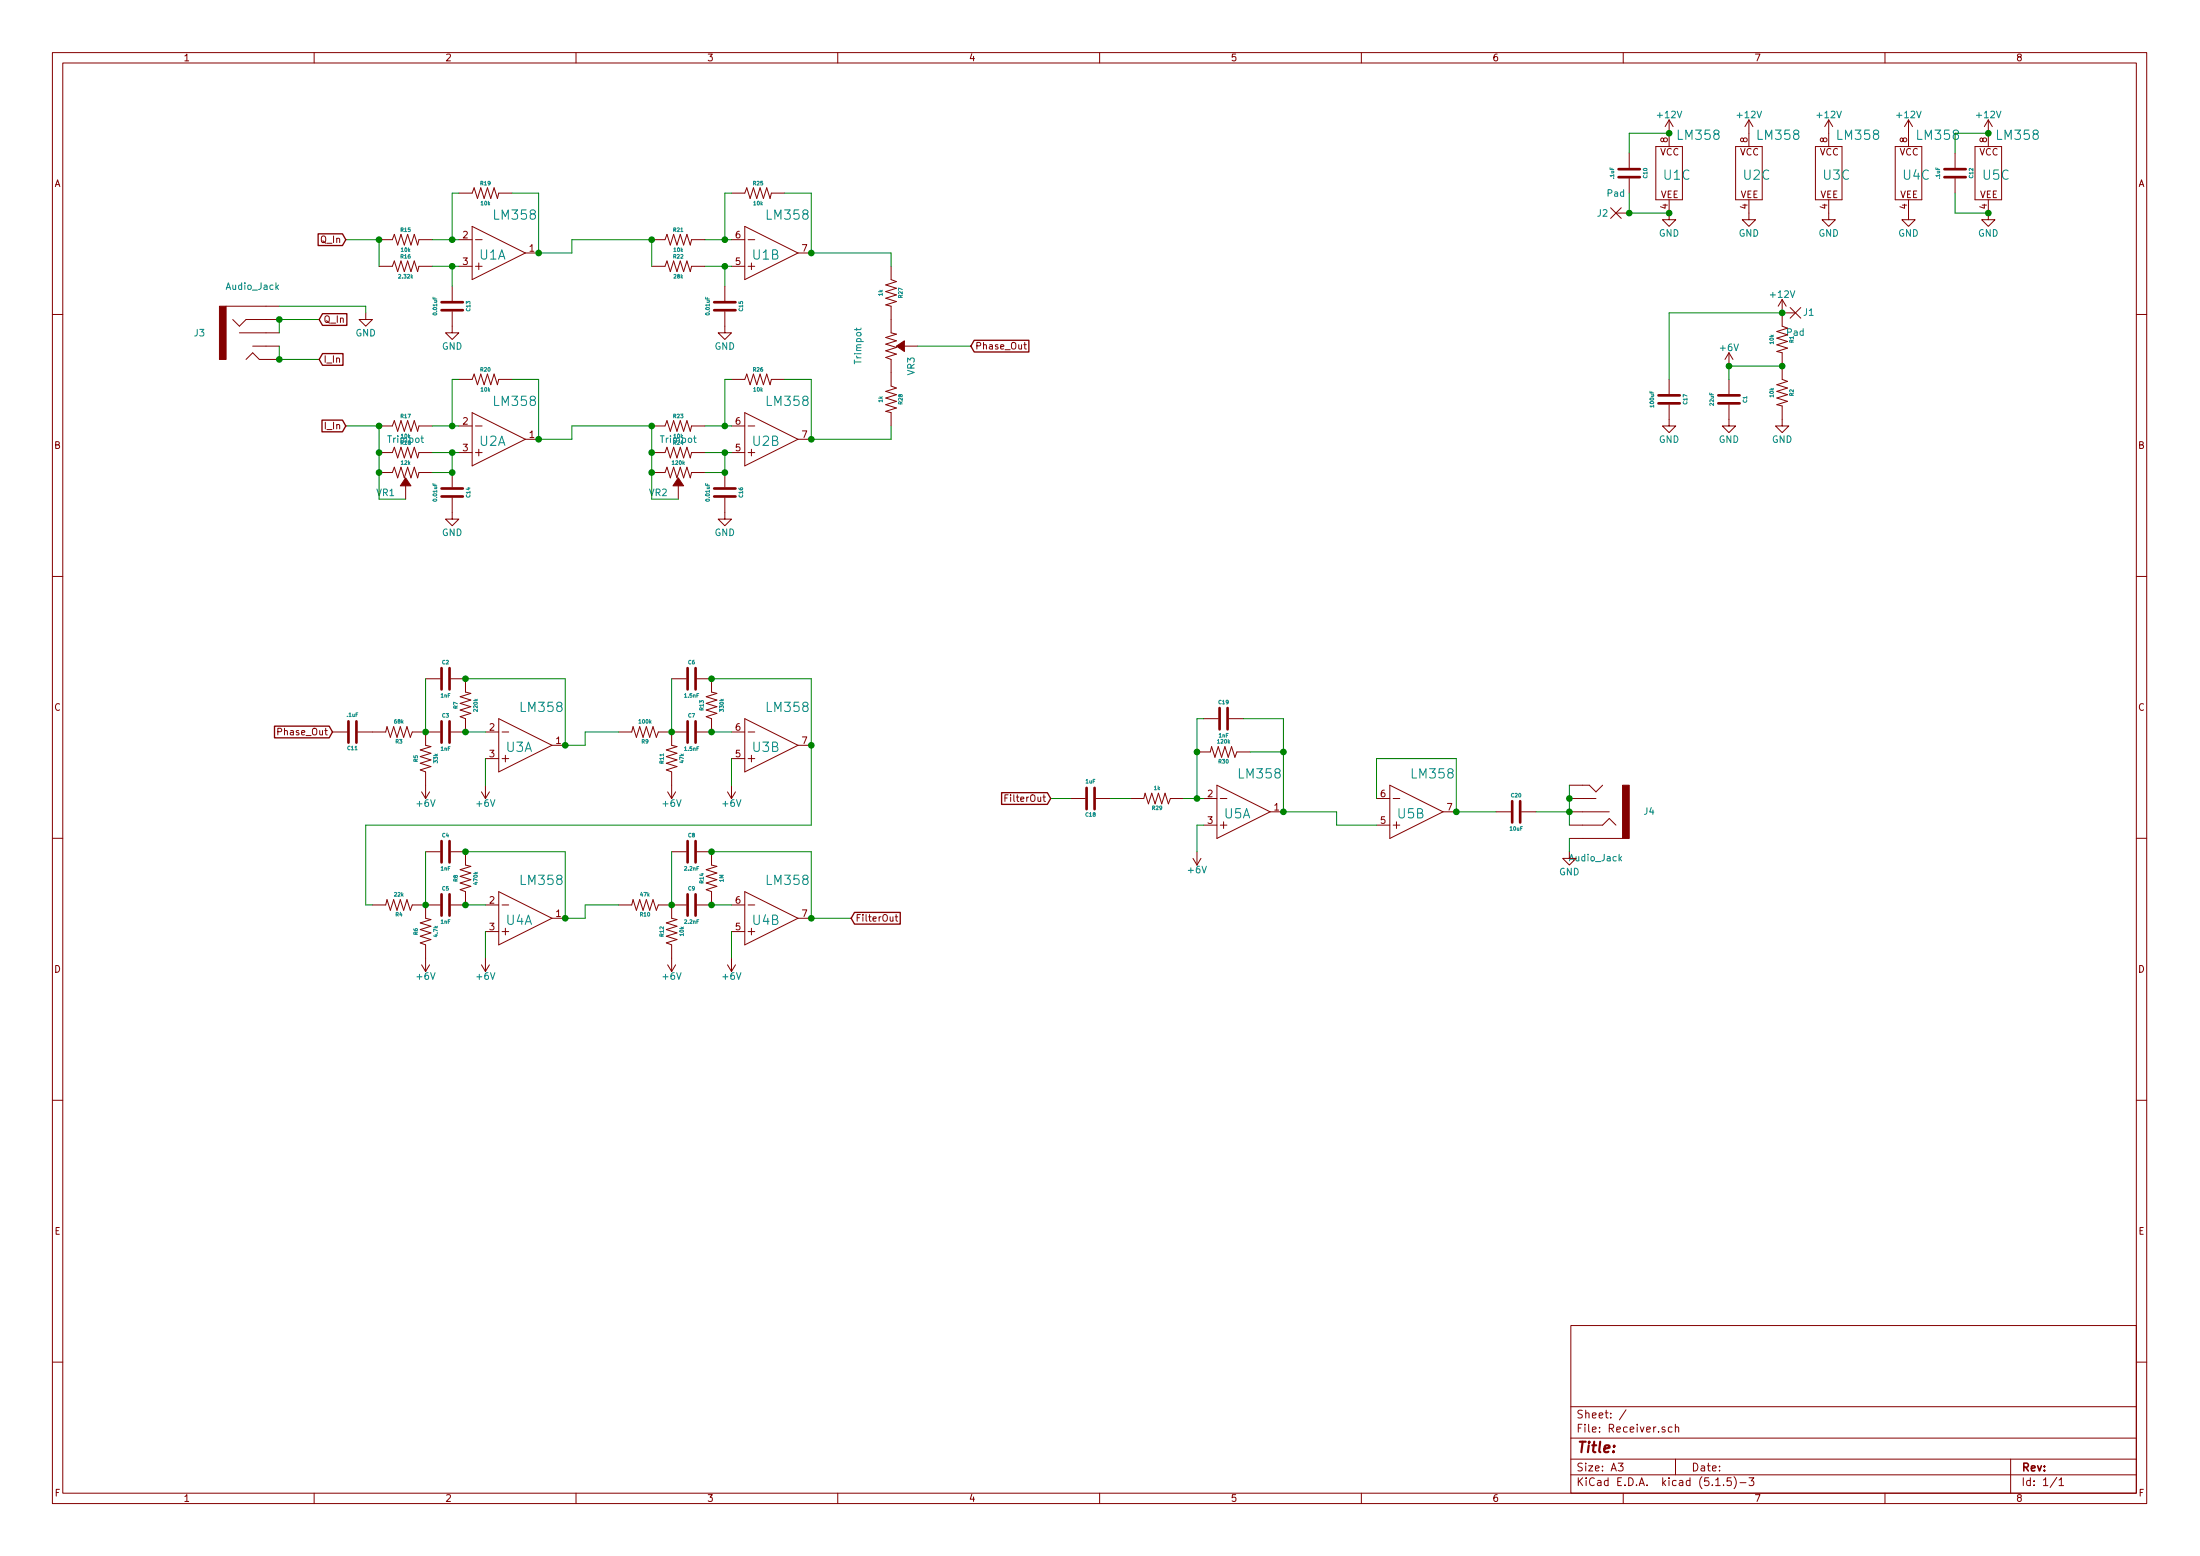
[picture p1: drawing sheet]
EESchema Schematic File Version 4
EELAYER 30 0
EELAYER END
$Descr A3 16535 11693
encoding utf-8
Sheet 1 1
Title ""
Date ""
Rev ""
Comp ""
Comment1 ""
Comment2 ""
Comment3 ""
Comment4 ""
$EndDescr
$Comp
L Xenir:Resistor R1
U 1 1
P 13400 2550
F 0 "R1" H 13400 2625 28  0000 C CNN
F 1 "10k" H 13400 2475 28  0000 C CNN
F 2 "Xenir:Resistor 0805" H 13400 2450 50  0001 C CNN
F 3 "" H 13400 2450 50  0001 C CNN
	1    13400 2550
	0    1    1    0   
$EndComp
$Comp
L Xenir:Resistor R2
U 1 1
P 13400 2950
F 0 "R2" H 13400 3025 28  0000 C CNN
F 1 "10k" H 13400 2875 28  0000 C CNN
F 2 "Xenir:Resistor 0805" H 13400 2850 50  0001 C CNN
F 3 "" H 13400 2850 50  0001 C CNN
	1    13400 2950
	0    1    1    0   
$EndComp
$Comp
L power:+12V #PWR0101
U 1 1
P 13400 2350
F 0 "#PWR0101" H 13400 2200 50  0001 C CNN
F 1 "+12V" H 13400 2490 50  0000 C CNN
F 2 "" H 13400 2350 50  0001 C CNN
F 3 "" H 13400 2350 50  0001 C CNN
	1    13400 2350
	1    0    0    -1  
$EndComp
$Comp
L power:GND #PWR0102
U 1 1
P 13400 3150
F 0 "#PWR0102" H 13400 2900 50  0001 C CNN
F 1 "GND" H 13400 3000 50  0000 C CNN
F 2 "" H 13400 3150 50  0001 C CNN
F 3 "" H 13400 3150 50  0001 C CNN
	1    13400 3150
	1    0    0    -1  
$EndComp
$Comp
L Xenir:Capacitor C1
U 1 1
P 13000 3000
F 0 "C1" H 13000 3125 28  0000 C CNN
F 1 "22uF" H 13000 2875 28  0000 C CNN
F 2 "Capacitors:CPOL-RADIAL-2.5MM-5MM" H 13000 2850 50  0001 C CNN
F 3 "" H 13000 2850 50  0001 C CNN
	1    13000 3000
	0    1    1    0   
$EndComp
$Comp
L power:GND #PWR0103
U 1 1
P 13000 3150
F 0 "#PWR0103" H 13000 2900 50  0001 C CNN
F 1 "GND" H 13000 3000 50  0000 C CNN
F 2 "" H 13000 3150 50  0001 C CNN
F 3 "" H 13000 3150 50  0001 C CNN
	1    13000 3150
	1    0    0    -1  
$EndComp
Wire Wire Line
	13400 2750 13000 2750
Wire Wire Line
	13000 2750 13000 2850
Connection ~ 13400 2750
$Comp
L power:+6V #PWR0104
U 1 1
P 13000 2750
F 0 "#PWR0104" H 13000 2600 50  0001 C CNN
F 1 "+6V" H 13000 2890 50  0000 C CNN
F 2 "" H 13000 2750 50  0001 C CNN
F 3 "" H 13000 2750 50  0001 C CNN
	1    13000 2750
	1    0    0    -1  
$EndComp
Connection ~ 13000 2750
$Comp
L Xenir:LM358 U3
U 1 1
P 3950 5600
F 0 "U3" H 3800 5550 70  0000 L BNN
F 1 "LM358" H 3900 5850 70  0000 L BNN
F 2 "Xenir:SO08" H 3900 5550 50  0001 C CNN
F 3 "" H 3900 5550 50  0001 C CNN
	1    3950 5600
	1    0    0    -1  
$EndComp
$Comp
L Xenir:LM358 U1
U 3 1
P 12650 1300
F 0 "U1" H 12500 1250 70  0000 L BNN
F 1 "LM358" H 12600 1550 70  0000 L BNN
F 2 "Xenir:SO08" H 12600 1250 50  0001 C CNN
F 3 "" H 12600 1250 50  0001 C CNN
	3    12650 1300
	1    0    0    -1  
$EndComp
$Comp
L power:+12V #PWR0105
U 1 1
P 12550 1000
F 0 "#PWR0105" H 12550 850 50  0001 C CNN
F 1 "+12V" H 12550 1140 50  0000 C CNN
F 2 "" H 12550 1000 50  0001 C CNN
F 3 "" H 12550 1000 50  0001 C CNN
	1    12550 1000
	1    0    0    -1  
$EndComp
$Comp
L power:GND #PWR0106
U 1 1
P 12550 1600
F 0 "#PWR0106" H 12550 1350 50  0001 C CNN
F 1 "GND" H 12550 1450 50  0000 C CNN
F 2 "" H 12550 1600 50  0001 C CNN
F 3 "" H 12550 1600 50  0001 C CNN
	1    12550 1600
	1    0    0    -1  
$EndComp
$Comp
L Xenir:LM358 U4
U 1 1
P 3950 6900
F 0 "U4" H 3800 6850 70  0000 L BNN
F 1 "LM358" H 3900 7150 70  0000 L BNN
F 2 "Xenir:SO08" H 3900 6850 50  0001 C CNN
F 3 "" H 3900 6850 50  0001 C CNN
	1    3950 6900
	1    0    0    -1  
$EndComp
$Comp
L Xenir:LM358 U2
U 3 1
P 13250 1300
F 0 "U2" H 13100 1250 70  0000 L BNN
F 1 "LM358" H 13200 1550 70  0000 L BNN
F 2 "Xenir:SO08" H 13200 1250 50  0001 C CNN
F 3 "" H 13200 1250 50  0001 C CNN
	3    13250 1300
	1    0    0    -1  
$EndComp
$Comp
L power:+12V #PWR0107
U 1 1
P 13150 1000
F 0 "#PWR0107" H 13150 850 50  0001 C CNN
F 1 "+12V" H 13150 1140 50  0000 C CNN
F 2 "" H 13150 1000 50  0001 C CNN
F 3 "" H 13150 1000 50  0001 C CNN
	1    13150 1000
	1    0    0    -1  
$EndComp
$Comp
L power:GND #PWR0108
U 1 1
P 13150 1600
F 0 "#PWR0108" H 13150 1350 50  0001 C CNN
F 1 "GND" H 13150 1450 50  0000 C CNN
F 2 "" H 13150 1600 50  0001 C CNN
F 3 "" H 13150 1600 50  0001 C CNN
	1    13150 1600
	1    0    0    -1  
$EndComp
$Comp
L Xenir:LM358 U3
U 2 1
P 5800 5600
F 0 "U3" H 5650 5550 70  0000 L BNN
F 1 "LM358" H 5750 5850 70  0000 L BNN
F 2 "Xenir:SO08" H 5750 5550 50  0001 C CNN
F 3 "" H 5750 5550 50  0001 C CNN
	2    5800 5600
	1    0    0    -1  
$EndComp
$Comp
L Xenir:LM358 U4
U 2 1
P 5800 6900
F 0 "U4" H 5650 6850 70  0000 L BNN
F 1 "LM358" H 5750 7150 70  0000 L BNN
F 2 "Xenir:SO08" H 5750 6850 50  0001 C CNN
F 3 "" H 5750 6850 50  0001 C CNN
	2    5800 6900
	1    0    0    -1  
$EndComp
$Comp
L Xenir:Resistor R4
U 1 1
P 3000 6800
F 0 "R4" H 3000 6875 28  0000 C CNN
F 1 "22k" H 3000 6725 28  0000 C CNN
F 2 "Xenir:Resistor 0805" H 3000 6700 50  0001 C CNN
F 3 "" H 3000 6700 50  0001 C CNN
	1    3000 6800
	-1   0    0    1   
$EndComp
$Comp
L Xenir:Capacitor C5
U 1 1
P 3350 6800
F 0 "C5" H 3350 6925 28  0000 C CNN
F 1 "1nF" H 3350 6675 28  0000 C CNN
F 2 "Xenir:Capacitor 0805" H 3350 6650 50  0001 C CNN
F 3 "" H 3350 6650 50  0001 C CNN
	1    3350 6800
	1    0    0    -1  
$EndComp
$Comp
L Xenir:Capacitor C4
U 1 1
P 3350 6400
F 0 "C4" H 3350 6525 28  0000 C CNN
F 1 "1nF" H 3350 6275 28  0000 C CNN
F 2 "Xenir:Capacitor 0805" H 3350 6250 50  0001 C CNN
F 3 "" H 3350 6250 50  0001 C CNN
	1    3350 6400
	1    0    0    -1  
$EndComp
$Comp
L Xenir:Resistor R8
U 1 1
P 3500 6600
F 0 "R8" H 3500 6675 28  0000 C CNN
F 1 "470k" H 3500 6525 28  0000 C CNN
F 2 "Xenir:Resistor 0805" H 3500 6500 50  0001 C CNN
F 3 "" H 3500 6500 50  0001 C CNN
	1    3500 6600
	0    -1   -1   0   
$EndComp
Wire Wire Line
	3200 6400 3200 6800
Connection ~ 3200 6800
$Comp
L Xenir:Resistor R6
U 1 1
P 3200 7000
F 0 "R6" H 3200 7075 28  0000 C CNN
F 1 "4.7k" H 3200 6925 28  0000 C CNN
F 2 "Xenir:Resistor 0805" H 3200 6900 50  0001 C CNN
F 3 "" H 3200 6900 50  0001 C CNN
	1    3200 7000
	0    -1   -1   0   
$EndComp
$Comp
L power:+6V #PWR0109
U 1 1
P 3200 7200
F 0 "#PWR0109" H 3200 7050 50  0001 C CNN
F 1 "+6V" H 3200 7340 50  0000 C CNN
F 2 "" H 3200 7200 50  0001 C CNN
F 3 "" H 3200 7200 50  0001 C CNN
	1    3200 7200
	-1   0    0    1   
$EndComp
$Comp
L Xenir:Resistor R3
U 1 1
P 3000 5500
F 0 "R3" H 3000 5575 28  0000 C CNN
F 1 "68k" H 3000 5425 28  0000 C CNN
F 2 "Xenir:Resistor 0805" H 3000 5400 50  0001 C CNN
F 3 "" H 3000 5400 50  0001 C CNN
	1    3000 5500
	-1   0    0    1   
$EndComp
$Comp
L Xenir:Capacitor C3
U 1 1
P 3350 5500
F 0 "C3" H 3350 5625 28  0000 C CNN
F 1 "1nF" H 3350 5375 28  0000 C CNN
F 2 "Xenir:Capacitor 0805" H 3350 5350 50  0001 C CNN
F 3 "" H 3350 5350 50  0001 C CNN
	1    3350 5500
	1    0    0    -1  
$EndComp
$Comp
L Xenir:Capacitor C2
U 1 1
P 3350 5100
F 0 "C2" H 3350 5225 28  0000 C CNN
F 1 "1nF" H 3350 4975 28  0000 C CNN
F 2 "Xenir:Capacitor 0805" H 3350 4950 50  0001 C CNN
F 3 "" H 3350 4950 50  0001 C CNN
	1    3350 5100
	1    0    0    -1  
$EndComp
$Comp
L Xenir:Resistor R7
U 1 1
P 3500 5300
F 0 "R7" H 3500 5375 28  0000 C CNN
F 1 "220k" H 3500 5225 28  0000 C CNN
F 2 "Xenir:Resistor 0805" H 3500 5200 50  0001 C CNN
F 3 "" H 3500 5200 50  0001 C CNN
	1    3500 5300
	0    -1   -1   0   
$EndComp
Wire Wire Line
	3200 5100 3200 5500
Connection ~ 3200 5500
$Comp
L Xenir:Resistor R5
U 1 1
P 3200 5700
F 0 "R5" H 3200 5775 28  0000 C CNN
F 1 "33k" H 3200 5625 28  0000 C CNN
F 2 "Xenir:Resistor 0805" H 3200 5600 50  0001 C CNN
F 3 "" H 3200 5600 50  0001 C CNN
	1    3200 5700
	0    -1   -1   0   
$EndComp
$Comp
L power:+6V #PWR0110
U 1 1
P 3200 5900
F 0 "#PWR0110" H 3200 5750 50  0001 C CNN
F 1 "+6V" H 3200 6040 50  0000 C CNN
F 2 "" H 3200 5900 50  0001 C CNN
F 3 "" H 3200 5900 50  0001 C CNN
	1    3200 5900
	-1   0    0    1   
$EndComp
$Comp
L Xenir:Resistor R9
U 1 1
P 4850 5500
F 0 "R9" H 4850 5575 28  0000 C CNN
F 1 "100k" H 4850 5425 28  0000 C CNN
F 2 "Xenir:Resistor 0805" H 4850 5400 50  0001 C CNN
F 3 "" H 4850 5400 50  0001 C CNN
	1    4850 5500
	-1   0    0    1   
$EndComp
$Comp
L Xenir:Capacitor C7
U 1 1
P 5200 5500
F 0 "C7" H 5200 5625 28  0000 C CNN
F 1 "1.5nF" H 5200 5375 28  0000 C CNN
F 2 "Xenir:Capacitor 1206" H 5200 5350 50  0001 C CNN
F 3 "" H 5200 5350 50  0001 C CNN
	1    5200 5500
	1    0    0    -1  
$EndComp
$Comp
L Xenir:Capacitor C6
U 1 1
P 5200 5100
F 0 "C6" H 5200 5225 28  0000 C CNN
F 1 "1.5nF" H 5200 4975 28  0000 C CNN
F 2 "Xenir:Capacitor 1206" H 5200 4950 50  0001 C CNN
F 3 "" H 5200 4950 50  0001 C CNN
	1    5200 5100
	1    0    0    -1  
$EndComp
$Comp
L Xenir:Resistor R13
U 1 1
P 5350 5300
F 0 "R13" H 5350 5375 28  0000 C CNN
F 1 "330k" H 5350 5225 28  0000 C CNN
F 2 "Xenir:Resistor 0805" H 5350 5200 50  0001 C CNN
F 3 "" H 5350 5200 50  0001 C CNN
	1    5350 5300
	0    -1   -1   0   
$EndComp
Wire Wire Line
	5050 5100 5050 5500
Connection ~ 5050 5500
$Comp
L Xenir:Resistor R11
U 1 1
P 5050 5700
F 0 "R11" H 5050 5775 28  0000 C CNN
F 1 "47k" H 5050 5625 28  0000 C CNN
F 2 "Xenir:Resistor 0805" H 5050 5600 50  0001 C CNN
F 3 "" H 5050 5600 50  0001 C CNN
	1    5050 5700
	0    -1   -1   0   
$EndComp
$Comp
L power:+6V #PWR0111
U 1 1
P 5050 5900
F 0 "#PWR0111" H 5050 5750 50  0001 C CNN
F 1 "+6V" H 5050 6040 50  0000 C CNN
F 2 "" H 5050 5900 50  0001 C CNN
F 3 "" H 5050 5900 50  0001 C CNN
	1    5050 5900
	-1   0    0    1   
$EndComp
$Comp
L Xenir:Resistor R10
U 1 1
P 4850 6800
F 0 "R10" H 4850 6875 28  0000 C CNN
F 1 "47k" H 4850 6725 28  0000 C CNN
F 2 "Xenir:Resistor 0805" H 4850 6700 50  0001 C CNN
F 3 "" H 4850 6700 50  0001 C CNN
	1    4850 6800
	-1   0    0    1   
$EndComp
$Comp
L Xenir:Capacitor C9
U 1 1
P 5200 6800
F 0 "C9" H 5200 6925 28  0000 C CNN
F 1 "2.2nF" H 5200 6675 28  0000 C CNN
F 2 "Xenir:Capacitor 1206" H 5200 6650 50  0001 C CNN
F 3 "" H 5200 6650 50  0001 C CNN
	1    5200 6800
	1    0    0    -1  
$EndComp
$Comp
L Xenir:Capacitor C8
U 1 1
P 5200 6400
F 0 "C8" H 5200 6525 28  0000 C CNN
F 1 "2.2nF" H 5200 6275 28  0000 C CNN
F 2 "Xenir:Capacitor 1206" H 5200 6250 50  0001 C CNN
F 3 "" H 5200 6250 50  0001 C CNN
	1    5200 6400
	1    0    0    -1  
$EndComp
$Comp
L Xenir:Resistor R14
U 1 1
P 5350 6600
F 0 "R14" H 5350 6675 28  0000 C CNN
F 1 "1M" H 5350 6525 28  0000 C CNN
F 2 "Xenir:Resistor 0805" H 5350 6500 50  0001 C CNN
F 3 "" H 5350 6500 50  0001 C CNN
	1    5350 6600
	0    -1   -1   0   
$EndComp
Wire Wire Line
	5050 6400 5050 6800
Connection ~ 5050 6800
$Comp
L Xenir:Resistor R12
U 1 1
P 5050 7000
F 0 "R12" H 5050 7075 28  0000 C CNN
F 1 "10k" H 5050 6925 28  0000 C CNN
F 2 "Xenir:Resistor 0805" H 5050 6900 50  0001 C CNN
F 3 "" H 5050 6900 50  0001 C CNN
	1    5050 7000
	0    -1   -1   0   
$EndComp
$Comp
L power:+6V #PWR0112
U 1 1
P 5050 7200
F 0 "#PWR0112" H 5050 7050 50  0001 C CNN
F 1 "+6V" H 5050 7340 50  0000 C CNN
F 2 "" H 5050 7200 50  0001 C CNN
F 3 "" H 5050 7200 50  0001 C CNN
	1    5050 7200
	-1   0    0    1   
$EndComp
Wire Wire Line
	3500 5500 3650 5500
Connection ~ 3500 5500
Wire Wire Line
	3500 5100 4250 5100
Wire Wire Line
	4250 5100 4250 5600
Connection ~ 3500 5100
Wire Wire Line
	4250 5600 4400 5600
Wire Wire Line
	4400 5600 4400 5500
Connection ~ 4250 5600
Wire Wire Line
	5350 5100 6100 5100
Wire Wire Line
	6100 5100 6100 5600
Connection ~ 5350 5100
Wire Wire Line
	5350 5500 5500 5500
Connection ~ 5350 5500
Wire Wire Line
	3500 6800 3650 6800
Connection ~ 3500 6800
Wire Wire Line
	3500 6400 4250 6400
Wire Wire Line
	4250 6400 4250 6900
Connection ~ 3500 6400
Wire Wire Line
	4250 6900 4400 6900
Wire Wire Line
	4400 6900 4400 6800
Wire Wire Line
	4400 6800 4650 6800
Connection ~ 4250 6900
Wire Wire Line
	5350 6400 6100 6400
Wire Wire Line
	6100 6400 6100 6900
Connection ~ 5350 6400
Wire Wire Line
	4400 5500 4650 5500
Wire Wire Line
	6100 5600 6100 6200
Wire Wire Line
	6100 6200 2750 6200
Wire Wire Line
	2750 6200 2750 6800
Wire Wire Line
	2750 6800 2800 6800
Connection ~ 6100 5600
Wire Wire Line
	5350 6800 5500 6800
Connection ~ 5350 6800
$Comp
L power:+6V #PWR0113
U 1 1
P 3650 5900
F 0 "#PWR0113" H 3650 5750 50  0001 C CNN
F 1 "+6V" H 3650 6040 50  0000 C CNN
F 2 "" H 3650 5900 50  0001 C CNN
F 3 "" H 3650 5900 50  0001 C CNN
	1    3650 5900
	-1   0    0    1   
$EndComp
$Comp
L power:+6V #PWR0114
U 1 1
P 5500 5900
F 0 "#PWR0114" H 5500 5750 50  0001 C CNN
F 1 "+6V" H 5500 6040 50  0000 C CNN
F 2 "" H 5500 5900 50  0001 C CNN
F 3 "" H 5500 5900 50  0001 C CNN
	1    5500 5900
	-1   0    0    1   
$EndComp
$Comp
L power:+6V #PWR0115
U 1 1
P 3650 7200
F 0 "#PWR0115" H 3650 7050 50  0001 C CNN
F 1 "+6V" H 3650 7340 50  0000 C CNN
F 2 "" H 3650 7200 50  0001 C CNN
F 3 "" H 3650 7200 50  0001 C CNN
	1    3650 7200
	-1   0    0    1   
$EndComp
$Comp
L power:+6V #PWR0116
U 1 1
P 5500 7200
F 0 "#PWR0116" H 5500 7050 50  0001 C CNN
F 1 "+6V" H 5500 7340 50  0000 C CNN
F 2 "" H 5500 7200 50  0001 C CNN
F 3 "" H 5500 7200 50  0001 C CNN
	1    5500 7200
	-1   0    0    1   
$EndComp
Wire Wire Line
	5500 5700 5500 5900
Wire Wire Line
	3650 5700 3650 5900
Wire Wire Line
	3650 7200 3650 7000
Wire Wire Line
	5500 7200 5500 7000
$Comp
L Xenir:Pad J1
U 1 1
P 13500 2500
F 0 "J1" H 13400 2350 50  0000 C CNN
F 1 "Pad" H 13500 2500 50  0000 C CNN
F 2 "Xenir:Pad" H 13500 2500 50  0001 C CNN
F 3 "" H 13500 2500 50  0001 C CNN
	1    13500 2500
	-1   0    0    1   
$EndComp
Connection ~ 13400 2350
$Comp
L Xenir:Capacitor C10
U 1 1
P 12250 1300
F 0 "C10" H 12250 1425 28  0000 C CNN
F 1 ".1uF" H 12250 1175 28  0000 C CNN
F 2 "Xenir:Capacitor 0805" H 12250 1150 50  0001 C CNN
F 3 "" H 12250 1150 50  0001 C CNN
	1    12250 1300
	0    1    1    0   
$EndComp
Wire Wire Line
	12250 1150 12250 1000
Wire Wire Line
	12250 1000 12550 1000
Connection ~ 12550 1000
Wire Wire Line
	12250 1450 12250 1600
Connection ~ 12550 1600
Wire Wire Line
	12250 1600 12550 1600
$Comp
L Xenir:Pad J2
U 1 1
P 12150 1450
F 0 "J2" H 12050 1300 50  0000 C CNN
F 1 "Pad" H 12150 1450 50  0000 C CNN
F 2 "Xenir:Pad" H 12150 1450 50  0001 C CNN
F 3 "" H 12150 1450 50  0001 C CNN
	1    12150 1450
	1    0    0    -1  
$EndComp
Connection ~ 12250 1600
$Comp
L Xenir:Capacitor C11
U 1 1
P 2650 5500
F 0 "C11" H 2650 5625 28  0000 C CNN
F 1 ".1uF" H 2650 5375 28  0000 C CNN
F 2 "Xenir:Capacitor 0805" H 2650 5350 50  0001 C CNN
F 3 "" H 2650 5350 50  0001 C CNN
	1    2650 5500
	-1   0    0    1   
$EndComp
Text GLabel 6400 6900 2    50   Input ~ 0
FilterOut
Text GLabel 2500 5500 0    50   Input ~ 0
Phase_Out
$Comp
L Xenir:Audio_Jack J3
U 1 1
P 1900 2150
F 0 "J3" H 1500 1800 50  0000 C CNN
F 1 "Audio_Jack" H 1900 2150 50  0000 C CNN
F 2 "Xenir:Audio_Jack" H 1900 2150 50  0001 C CNN
F 3 "" H 1900 2150 50  0001 C CNN
	1    1900 2150
	1    0    0    -1  
$EndComp
$Comp
L Xenir:LM358 U2
U 1 1
P 3750 3300
F 0 "U2" H 3600 3250 70  0000 L BNN
F 1 "LM358" H 3700 3550 70  0000 L BNN
F 2 "Xenir:SO08" H 3700 3250 50  0001 C CNN
F 3 "" H 3700 3250 50  0001 C CNN
	1    3750 3300
	1    0    0    -1  
$EndComp
$Comp
L Xenir:Resistor R17
U 1 1
P 3050 3200
F 0 "R17" H 3050 3275 28  0000 C CNN
F 1 "10k" H 3050 3125 28  0000 C CNN
F 2 "Xenir:Resistor 0805" H 3050 3100 50  0001 C CNN
F 3 "" H 3050 3100 50  0001 C CNN
	1    3050 3200
	1    0    0    -1  
$EndComp
$Comp
L Xenir:Resistor R20
U 1 1
P 3650 2850
F 0 "R20" H 3650 2925 28  0000 C CNN
F 1 "10k" H 3650 2775 28  0000 C CNN
F 2 "Xenir:Resistor 0805" H 3650 2750 50  0001 C CNN
F 3 "" H 3650 2750 50  0001 C CNN
	1    3650 2850
	1    0    0    -1  
$EndComp
$Comp
L Xenir:Resistor R18
U 1 1
P 3050 3400
F 0 "R18" H 3050 3475 28  0000 C CNN
F 1 "12k" H 3050 3325 28  0000 C CNN
F 2 "Xenir:Resistor 0805" H 3050 3300 50  0001 C CNN
F 3 "" H 3050 3300 50  0001 C CNN
	1    3050 3400
	1    0    0    -1  
$EndComp
$Comp
L Xenir:Capacitor C14
U 1 1
P 3400 3700
F 0 "C14" H 3400 3825 28  0000 C CNN
F 1 "0.01uF" H 3400 3575 28  0000 C CNN
F 2 "Xenir:Capacitor 0805" H 3400 3550 50  0001 C CNN
F 3 "" H 3400 3550 50  0001 C CNN
	1    3400 3700
	0    1    1    0   
$EndComp
Wire Wire Line
	3400 3550 3400 3400
Connection ~ 3400 3400
Wire Wire Line
	3400 3400 3450 3400
$Comp
L power:GND #PWR0117
U 1 1
P 3400 3850
F 0 "#PWR0117" H 3400 3600 50  0001 C CNN
F 1 "GND" H 3400 3700 50  0000 C CNN
F 2 "" H 3400 3850 50  0001 C CNN
F 3 "" H 3400 3850 50  0001 C CNN
	1    3400 3850
	1    0    0    -1  
$EndComp
Wire Wire Line
	3450 2850 3400 2850
Wire Wire Line
	3400 2850 3400 3200
Connection ~ 3400 3200
Wire Wire Line
	3400 3200 3450 3200
Wire Wire Line
	3850 2850 4050 2850
Wire Wire Line
	4050 2850 4050 3300
$Comp
L Xenir:Trimpot VR1
U 1 1
P 3050 3400
F 0 "VR1" H 2900 3100 50  0000 C CNN
F 1 "Trimpot" H 3050 3500 50  0000 C CNN
F 2 "Xenir:Trimpot" H 2900 3100 50  0001 C CNN
F 3 "" H 2900 3100 50  0001 C CNN
	1    3050 3400
	1    0    0    -1  
$EndComp
Wire Wire Line
	3250 3200 3400 3200
Wire Wire Line
	3250 3400 3400 3400
Wire Wire Line
	3250 3550 3400 3550
Connection ~ 3400 3550
Wire Wire Line
	2850 3400 2850 3550
Wire Wire Line
	3050 3750 2850 3750
Wire Wire Line
	2850 3750 2850 3550
Connection ~ 2850 3550
Wire Wire Line
	2850 3400 2850 3200
Connection ~ 2850 3400
Text GLabel 2600 3200 0    50   Input ~ 0
I_In
Wire Wire Line
	2600 3200 2850 3200
Connection ~ 2850 3200
$Comp
L Xenir:Resistor R23
U 1 1
P 5100 3200
F 0 "R23" H 5100 3275 28  0000 C CNN
F 1 "10k" H 5100 3125 28  0000 C CNN
F 2 "Xenir:Resistor 0805" H 5100 3100 50  0001 C CNN
F 3 "" H 5100 3100 50  0001 C CNN
	1    5100 3200
	1    0    0    -1  
$EndComp
$Comp
L Xenir:Resistor R26
U 1 1
P 5700 2850
F 0 "R26" H 5700 2925 28  0000 C CNN
F 1 "10k" H 5700 2775 28  0000 C CNN
F 2 "Xenir:Resistor 0805" H 5700 2750 50  0001 C CNN
F 3 "" H 5700 2750 50  0001 C CNN
	1    5700 2850
	1    0    0    -1  
$EndComp
$Comp
L Xenir:Resistor R24
U 1 1
P 5100 3400
F 0 "R24" H 5100 3475 28  0000 C CNN
F 1 "120k" H 5100 3325 28  0000 C CNN
F 2 "Xenir:Resistor 0805" H 5100 3300 50  0001 C CNN
F 3 "" H 5100 3300 50  0001 C CNN
	1    5100 3400
	1    0    0    -1  
$EndComp
$Comp
L Xenir:Capacitor C16
U 1 1
P 5450 3700
F 0 "C16" H 5450 3825 28  0000 C CNN
F 1 "0.01uF" H 5450 3575 28  0000 C CNN
F 2 "Xenir:Capacitor 0805" H 5450 3550 50  0001 C CNN
F 3 "" H 5450 3550 50  0001 C CNN
	1    5450 3700
	0    1    1    0   
$EndComp
Wire Wire Line
	5450 3550 5450 3400
Connection ~ 5450 3400
Wire Wire Line
	5450 3400 5500 3400
$Comp
L power:GND #PWR0118
U 1 1
P 5450 3850
F 0 "#PWR0118" H 5450 3600 50  0001 C CNN
F 1 "GND" H 5450 3700 50  0000 C CNN
F 2 "" H 5450 3850 50  0001 C CNN
F 3 "" H 5450 3850 50  0001 C CNN
	1    5450 3850
	1    0    0    -1  
$EndComp
Wire Wire Line
	5500 2850 5450 2850
Wire Wire Line
	5450 2850 5450 3200
Connection ~ 5450 3200
Wire Wire Line
	5450 3200 5500 3200
Wire Wire Line
	5900 2850 6100 2850
Wire Wire Line
	6100 2850 6100 3300
$Comp
L Xenir:Trimpot VR2
U 1 1
P 5100 3400
F 0 "VR2" H 4950 3100 50  0000 C CNN
F 1 "Trimpot" H 5100 3500 50  0000 C CNN
F 2 "Xenir:Trimpot" H 4950 3100 50  0001 C CNN
F 3 "" H 4950 3100 50  0001 C CNN
	1    5100 3400
	1    0    0    -1  
$EndComp
Wire Wire Line
	5300 3200 5450 3200
Wire Wire Line
	5300 3400 5450 3400
Wire Wire Line
	5300 3550 5450 3550
Connection ~ 5450 3550
Wire Wire Line
	4900 3400 4900 3550
Wire Wire Line
	5100 3750 4900 3750
Wire Wire Line
	4900 3750 4900 3550
Connection ~ 4900 3550
Wire Wire Line
	4900 3400 4900 3200
Connection ~ 4900 3400
Connection ~ 4900 3200
$Comp
L Xenir:LM358 U2
U 2 1
P 5800 3300
F 0 "U2" H 5650 3250 70  0000 L BNN
F 1 "LM358" H 5750 3550 70  0000 L BNN
F 2 "Xenir:SO08" H 5750 3250 50  0001 C CNN
F 3 "" H 5750 3250 50  0001 C CNN
	2    5800 3300
	1    0    0    -1  
$EndComp
Wire Wire Line
	4050 3300 4300 3300
Wire Wire Line
	4300 3300 4300 3200
Wire Wire Line
	4300 3200 4900 3200
Connection ~ 4050 3300
$Comp
L Xenir:LM358 U1
U 1 1
P 3750 1900
F 0 "U1" H 3600 1850 70  0000 L BNN
F 1 "LM358" H 3700 2150 70  0000 L BNN
F 2 "Xenir:SO08" H 3700 1850 50  0001 C CNN
F 3 "" H 3700 1850 50  0001 C CNN
	1    3750 1900
	1    0    0    -1  
$EndComp
$Comp
L Xenir:Resistor R15
U 1 1
P 3050 1800
F 0 "R15" H 3050 1875 28  0000 C CNN
F 1 "10k" H 3050 1725 28  0000 C CNN
F 2 "Xenir:Resistor 0805" H 3050 1700 50  0001 C CNN
F 3 "" H 3050 1700 50  0001 C CNN
	1    3050 1800
	1    0    0    -1  
$EndComp
$Comp
L Xenir:Resistor R19
U 1 1
P 3650 1450
F 0 "R19" H 3650 1525 28  0000 C CNN
F 1 "10k" H 3650 1375 28  0000 C CNN
F 2 "Xenir:Resistor 0805" H 3650 1350 50  0001 C CNN
F 3 "" H 3650 1350 50  0001 C CNN
	1    3650 1450
	1    0    0    -1  
$EndComp
$Comp
L Xenir:Resistor R16
U 1 1
P 3050 2000
F 0 "R16" H 3050 2075 28  0000 C CNN
F 1 "2.32k" H 3050 1925 28  0000 C CNN
F 2 "Xenir:Resistor 0805" H 3050 1900 50  0001 C CNN
F 3 "" H 3050 1900 50  0001 C CNN
	1    3050 2000
	1    0    0    -1  
$EndComp
$Comp
L Xenir:Capacitor C13
U 1 1
P 3400 2300
F 0 "C13" H 3400 2425 28  0000 C CNN
F 1 "0.01uF" H 3400 2175 28  0000 C CNN
F 2 "Xenir:Capacitor 0805" H 3400 2150 50  0001 C CNN
F 3 "" H 3400 2150 50  0001 C CNN
	1    3400 2300
	0    1    1    0   
$EndComp
Wire Wire Line
	3400 2150 3400 2000
Connection ~ 3400 2000
Wire Wire Line
	3400 2000 3450 2000
$Comp
L power:GND #PWR0119
U 1 1
P 3400 2450
F 0 "#PWR0119" H 3400 2200 50  0001 C CNN
F 1 "GND" H 3400 2300 50  0000 C CNN
F 2 "" H 3400 2450 50  0001 C CNN
F 3 "" H 3400 2450 50  0001 C CNN
	1    3400 2450
	1    0    0    -1  
$EndComp
Wire Wire Line
	3450 1450 3400 1450
Wire Wire Line
	3400 1450 3400 1800
Connection ~ 3400 1800
Wire Wire Line
	3400 1800 3450 1800
Wire Wire Line
	3850 1450 4050 1450
Wire Wire Line
	4050 1450 4050 1900
Wire Wire Line
	3250 1800 3400 1800
Wire Wire Line
	3250 2000 3400 2000
Wire Wire Line
	2850 2000 2850 1800
Wire Wire Line
	2600 1800 2850 1800
Connection ~ 2850 1800
$Comp
L Xenir:Resistor R21
U 1 1
P 5100 1800
F 0 "R21" H 5100 1875 28  0000 C CNN
F 1 "10k" H 5100 1725 28  0000 C CNN
F 2 "Xenir:Resistor 0805" H 5100 1700 50  0001 C CNN
F 3 "" H 5100 1700 50  0001 C CNN
	1    5100 1800
	1    0    0    -1  
$EndComp
$Comp
L Xenir:Resistor R25
U 1 1
P 5700 1450
F 0 "R25" H 5700 1525 28  0000 C CNN
F 1 "10k" H 5700 1375 28  0000 C CNN
F 2 "Xenir:Resistor 0805" H 5700 1350 50  0001 C CNN
F 3 "" H 5700 1350 50  0001 C CNN
	1    5700 1450
	1    0    0    -1  
$EndComp
$Comp
L Xenir:Resistor R22
U 1 1
P 5100 2000
F 0 "R22" H 5100 2075 28  0000 C CNN
F 1 "28k" H 5100 1925 28  0000 C CNN
F 2 "Xenir:Resistor 0805" H 5100 1900 50  0001 C CNN
F 3 "" H 5100 1900 50  0001 C CNN
	1    5100 2000
	1    0    0    -1  
$EndComp
$Comp
L Xenir:Capacitor C15
U 1 1
P 5450 2300
F 0 "C15" H 5450 2425 28  0000 C CNN
F 1 "0.01uF" H 5450 2175 28  0000 C CNN
F 2 "Xenir:Capacitor 0805" H 5450 2150 50  0001 C CNN
F 3 "" H 5450 2150 50  0001 C CNN
	1    5450 2300
	0    1    1    0   
$EndComp
Wire Wire Line
	5450 2150 5450 2000
Connection ~ 5450 2000
Wire Wire Line
	5450 2000 5500 2000
$Comp
L power:GND #PWR0120
U 1 1
P 5450 2450
F 0 "#PWR0120" H 5450 2200 50  0001 C CNN
F 1 "GND" H 5450 2300 50  0000 C CNN
F 2 "" H 5450 2450 50  0001 C CNN
F 3 "" H 5450 2450 50  0001 C CNN
	1    5450 2450
	1    0    0    -1  
$EndComp
Wire Wire Line
	5500 1450 5450 1450
Wire Wire Line
	5450 1450 5450 1800
Connection ~ 5450 1800
Wire Wire Line
	5450 1800 5500 1800
Wire Wire Line
	5900 1450 6100 1450
Wire Wire Line
	6100 1450 6100 1900
Wire Wire Line
	5300 1800 5450 1800
Wire Wire Line
	5300 2000 5450 2000
Wire Wire Line
	4900 2000 4900 1800
Connection ~ 4900 1800
$Comp
L Xenir:LM358 U1
U 2 1
P 5800 1900
F 0 "U1" H 5650 1850 70  0000 L BNN
F 1 "LM358" H 5750 2150 70  0000 L BNN
F 2 "Xenir:SO08" H 5750 1850 50  0001 C CNN
F 3 "" H 5750 1850 50  0001 C CNN
	2    5800 1900
	1    0    0    -1  
$EndComp
Wire Wire Line
	4050 1900 4300 1900
Wire Wire Line
	4300 1900 4300 1800
Wire Wire Line
	4300 1800 4900 1800
Connection ~ 4050 1900
Text GLabel 2600 1800 0    50   Input ~ 0
Q_In
Text GLabel 2400 2400 2    50   Input ~ 0
Q_In
Text GLabel 2400 2700 2    50   Input ~ 0
I_In
Wire Wire Line
	2100 2500 2100 2400
Wire Wire Line
	2100 2400 2400 2400
Connection ~ 2100 2400
Wire Wire Line
	2100 2600 2100 2700
Wire Wire Line
	2100 2700 2400 2700
Connection ~ 2100 2700
$Comp
L Xenir:Resistor R27
U 1 1
P 6700 2200
F 0 "R27" H 6700 2275 28  0000 C CNN
F 1 "1k" H 6700 2125 28  0000 C CNN
F 2 "Xenir:Resistor 0805" H 6700 2100 50  0001 C CNN
F 3 "" H 6700 2100 50  0001 C CNN
	1    6700 2200
	0    1    1    0   
$EndComp
$Comp
L Xenir:Resistor R28
U 1 1
P 6700 3000
F 0 "R28" H 6700 3075 28  0000 C CNN
F 1 "1k" H 6700 2925 28  0000 C CNN
F 2 "Xenir:Resistor 0805" H 6700 2900 50  0001 C CNN
F 3 "" H 6700 2900 50  0001 C CNN
	1    6700 3000
	0    1    1    0   
$EndComp
$Comp
L Xenir:Trimpot VR3
U 1 1
P 6550 2600
F 0 "VR3" H 6400 2300 50  0000 C CNN
F 1 "Trimpot" H 6550 2700 50  0000 C CNN
F 2 "Xenir:Trimpot" H 6400 2300 50  0001 C CNN
F 3 "" H 6400 2300 50  0001 C CNN
	1    6550 2600
	0    -1   -1   0   
$EndComp
Wire Wire Line
	6100 1900 6700 1900
Wire Wire Line
	6700 1900 6700 2000
Connection ~ 6100 1900
Wire Wire Line
	6100 3300 6700 3300
Wire Wire Line
	6700 3300 6700 3200
Connection ~ 6100 3300
Text GLabel 7300 2600 2    50   Input ~ 0
Phase_Out
Wire Wire Line
	6900 2600 7300 2600
$Comp
L Xenir:Capacitor C17
U 1 1
P 12550 3000
F 0 "C17" H 12550 3125 28  0000 C CNN
F 1 "100uF" H 12550 2875 28  0000 C CNN
F 2 "Capacitors:CPOL-RADIAL-2.5MM-5MM" H 12550 2850 50  0001 C CNN
F 3 "" H 12550 2850 50  0001 C CNN
	1    12550 3000
	0    1    1    0   
$EndComp
$Comp
L power:GND #PWR0121
U 1 1
P 12550 3150
F 0 "#PWR0121" H 12550 2900 50  0001 C CNN
F 1 "GND" H 12550 3000 50  0000 C CNN
F 2 "" H 12550 3150 50  0001 C CNN
F 3 "" H 12550 3150 50  0001 C CNN
	1    12550 3150
	1    0    0    -1  
$EndComp
Wire Wire Line
	13400 2350 12550 2350
Wire Wire Line
	12550 2350 12550 2850
$Comp
L Xenir:LM358 U3
U 3 1
P 13850 1300
F 0 "U3" H 13700 1250 70  0000 L BNN
F 1 "LM358" H 13800 1550 70  0000 L BNN
F 2 "Xenir:SO08" H 13800 1250 50  0001 C CNN
F 3 "" H 13800 1250 50  0001 C CNN
	3    13850 1300
	1    0    0    -1  
$EndComp
$Comp
L power:+12V #PWR04
U 1 1
P 13750 1000
F 0 "#PWR04" H 13750 850 50  0001 C CNN
F 1 "+12V" H 13750 1140 50  0000 C CNN
F 2 "" H 13750 1000 50  0001 C CNN
F 3 "" H 13750 1000 50  0001 C CNN
	1    13750 1000
	1    0    0    -1  
$EndComp
$Comp
L power:GND #PWR05
U 1 1
P 13750 1600
F 0 "#PWR05" H 13750 1350 50  0001 C CNN
F 1 "GND" H 13750 1450 50  0000 C CNN
F 2 "" H 13750 1600 50  0001 C CNN
F 3 "" H 13750 1600 50  0001 C CNN
	1    13750 1600
	1    0    0    -1  
$EndComp
$Comp
L Xenir:LM358 U4
U 3 1
P 14450 1300
F 0 "U4" H 14300 1250 70  0000 L BNN
F 1 "LM358" H 14400 1550 70  0000 L BNN
F 2 "Xenir:SO08" H 14400 1250 50  0001 C CNN
F 3 "" H 14400 1250 50  0001 C CNN
	3    14450 1300
	1    0    0    -1  
$EndComp
$Comp
L power:+12V #PWR06
U 1 1
P 14350 1000
F 0 "#PWR06" H 14350 850 50  0001 C CNN
F 1 "+12V" H 14350 1140 50  0000 C CNN
F 2 "" H 14350 1000 50  0001 C CNN
F 3 "" H 14350 1000 50  0001 C CNN
	1    14350 1000
	1    0    0    -1  
$EndComp
$Comp
L power:GND #PWR07
U 1 1
P 14350 1600
F 0 "#PWR07" H 14350 1350 50  0001 C CNN
F 1 "GND" H 14350 1450 50  0000 C CNN
F 2 "" H 14350 1600 50  0001 C CNN
F 3 "" H 14350 1600 50  0001 C CNN
	1    14350 1600
	1    0    0    -1  
$EndComp
$Comp
L Xenir:LM358 U5
U 2 1
P 10650 6100
F 0 "U5" H 10500 6050 70  0000 L BNN
F 1 "LM358" H 10600 6350 70  0000 L BNN
F 2 "Xenir:SO08" H 10600 6050 50  0001 C CNN
F 3 "" H 10600 6050 50  0001 C CNN
	2    10650 6100
	1    0    0    -1  
$EndComp
$Comp
L Xenir:LM358 U5
U 1 1
P 9350 6100
F 0 "U5" H 9200 6050 70  0000 L BNN
F 1 "LM358" H 9300 6350 70  0000 L BNN
F 2 "Xenir:SO08" H 9300 6050 50  0001 C CNN
F 3 "" H 9300 6050 50  0001 C CNN
	1    9350 6100
	1    0    0    -1  
$EndComp
Text GLabel 7900 6000 0    50   Input ~ 0
FilterOut
$Comp
L Xenir:Capacitor C18
U 1 1
P 8200 6000
F 0 "C18" H 8200 6125 28  0000 C CNN
F 1 "1uF" H 8200 5875 28  0000 C CNN
F 2 "Xenir:Capacitor 1206" H 8200 5850 50  0001 C CNN
F 3 "" H 8200 5850 50  0001 C CNN
	1    8200 6000
	-1   0    0    1   
$EndComp
$Comp
L Xenir:Resistor R29
U 1 1
P 8700 6000
F 0 "R29" H 8700 6075 28  0000 C CNN
F 1 "1k" H 8700 5925 28  0000 C CNN
F 2 "Xenir:Resistor 0805" H 8700 5900 50  0001 C CNN
F 3 "" H 8700 5900 50  0001 C CNN
	1    8700 6000
	-1   0    0    1   
$EndComp
$Comp
L Xenir:Resistor R30
U 1 1
P 9200 5650
F 0 "R30" H 9200 5725 28  0000 C CNN
F 1 "120k" H 9200 5575 28  0000 C CNN
F 2 "Xenir:Resistor 0805" H 9200 5550 50  0001 C CNN
F 3 "" H 9200 5550 50  0001 C CNN
	1    9200 5650
	-1   0    0    1   
$EndComp
Wire Wire Line
	8900 6000 9000 6000
Wire Wire Line
	9000 5650 9000 6000
Connection ~ 9000 6000
Wire Wire Line
	9000 6000 9050 6000
Wire Wire Line
	9400 5650 9650 5650
Wire Wire Line
	9650 5650 9650 6100
Wire Wire Line
	9650 6100 10050 6100
Wire Wire Line
	10050 6100 10050 6200
Wire Wire Line
	10050 6200 10350 6200
Connection ~ 9650 6100
Wire Wire Line
	10950 6100 10950 5700
Wire Wire Line
	10950 5700 10350 5700
Wire Wire Line
	10350 5700 10350 6000
Wire Wire Line
	7900 6000 8050 6000
Wire Wire Line
	8350 6000 8500 6000
$Comp
L power:+6V #PWR02
U 1 1
P 9000 6400
F 0 "#PWR02" H 9000 6250 50  0001 C CNN
F 1 "+6V" H 9000 6540 50  0000 C CNN
F 2 "" H 9000 6400 50  0001 C CNN
F 3 "" H 9000 6400 50  0001 C CNN
	1    9000 6400
	-1   0    0    1   
$EndComp
Wire Wire Line
	9050 6200 9000 6200
Wire Wire Line
	9000 6200 9000 6400
$Comp
L Xenir:Audio_Jack J4
U 1 1
P 12000 6450
F 0 "J4" H 11600 6100 50  0000 C CNN
F 1 "Audio_Jack" H 12000 6450 50  0000 C CNN
F 2 "Xenir:Audio_Jack" H 12000 6450 50  0001 C CNN
F 3 "" H 12000 6450 50  0001 C CNN
	1    12000 6450
	-1   0    0    1   
$EndComp
Wire Wire Line
	11800 6200 11800 6100
Connection ~ 11800 6000
Wire Wire Line
	11800 6000 11800 5900
Connection ~ 11800 6100
Wire Wire Line
	11800 6100 11800 6000
$Comp
L power:GND #PWR03
U 1 1
P 11800 6400
F 0 "#PWR03" H 11800 6150 50  0001 C CNN
F 1 "GND" H 11800 6250 50  0000 C CNN
F 2 "" H 11800 6400 50  0001 C CNN
F 3 "" H 11800 6400 50  0001 C CNN
	1    11800 6400
	1    0    0    -1  
$EndComp
Wire Wire Line
	11800 6300 11800 6400
$Comp
L power:GND #PWR01
U 1 1
P 2750 2350
F 0 "#PWR01" H 2750 2100 50  0001 C CNN
F 1 "GND" H 2750 2200 50  0000 C CNN
F 2 "" H 2750 2350 50  0001 C CNN
F 3 "" H 2750 2350 50  0001 C CNN
	1    2750 2350
	1    0    0    -1  
$EndComp
Wire Wire Line
	2100 2300 2750 2300
Wire Wire Line
	2750 2300 2750 2350
$Comp
L Xenir:LM358 U5
U 3 1
P 15050 1300
F 0 "U5" H 14900 1250 70  0000 L BNN
F 1 "LM358" H 15000 1550 70  0000 L BNN
F 2 "Xenir:SO08" H 15000 1250 50  0001 C CNN
F 3 "" H 15000 1250 50  0001 C CNN
	3    15050 1300
	1    0    0    -1  
$EndComp
$Comp
L power:+12V #PWR08
U 1 1
P 14950 1000
F 0 "#PWR08" H 14950 850 50  0001 C CNN
F 1 "+12V" H 14950 1140 50  0000 C CNN
F 2 "" H 14950 1000 50  0001 C CNN
F 3 "" H 14950 1000 50  0001 C CNN
	1    14950 1000
	1    0    0    -1  
$EndComp
$Comp
L power:GND #PWR09
U 1 1
P 14950 1600
F 0 "#PWR09" H 14950 1350 50  0001 C CNN
F 1 "GND" H 14950 1450 50  0000 C CNN
F 2 "" H 14950 1600 50  0001 C CNN
F 3 "" H 14950 1600 50  0001 C CNN
	1    14950 1600
	1    0    0    -1  
$EndComp
Wire Wire Line
	6100 6900 6400 6900
Connection ~ 6100 6900
$Comp
L Xenir:Capacitor C12
U 1 1
P 14700 1300
F 0 "C12" H 14700 1425 28  0000 C CNN
F 1 ".1uF" H 14700 1175 28  0000 C CNN
F 2 "Xenir:Capacitor 0805" H 14700 1150 50  0001 C CNN
F 3 "" H 14700 1150 50  0001 C CNN
	1    14700 1300
	0    1    1    0   
$EndComp
Wire Wire Line
	14700 1150 14700 1000
Wire Wire Line
	14700 1000 14950 1000
Connection ~ 14950 1000
Wire Wire Line
	14950 1600 14700 1600
Wire Wire Line
	14700 1600 14700 1450
Connection ~ 14950 1600
$Comp
L Xenir:Capacitor C19
U 1 1
P 9200 5400
F 0 "C19" H 9200 5525 28  0000 C CNN
F 1 "1nF" H 9200 5275 28  0000 C CNN
F 2 "Xenir:Capacitor 0805" H 9200 5250 50  0001 C CNN
F 3 "" H 9200 5250 50  0001 C CNN
	1    9200 5400
	1    0    0    -1  
$EndComp
Wire Wire Line
	9350 5400 9650 5400
Wire Wire Line
	9650 5400 9650 5650
Connection ~ 9650 5650
Wire Wire Line
	9050 5400 9000 5400
Wire Wire Line
	9000 5400 9000 5650
Connection ~ 9000 5650
$Comp
L Xenir:Capacitor C20
U 1 1
P 11400 6100
F 0 "C20" H 11400 6225 28  0000 C CNN
F 1 "10uF" H 11400 5975 28  0000 C CNN
F 2 "Capacitor_SMD:CP_Elec_4x5.4" H 11400 5950 50  0001 C CNN
F 3 "" H 11400 5950 50  0001 C CNN
	1    11400 6100
	1    0    0    -1  
$EndComp
Wire Wire Line
	11550 6100 11800 6100
Wire Wire Line
	11250 6100 10950 6100
Connection ~ 10950 6100
$EndSCHEMATC
